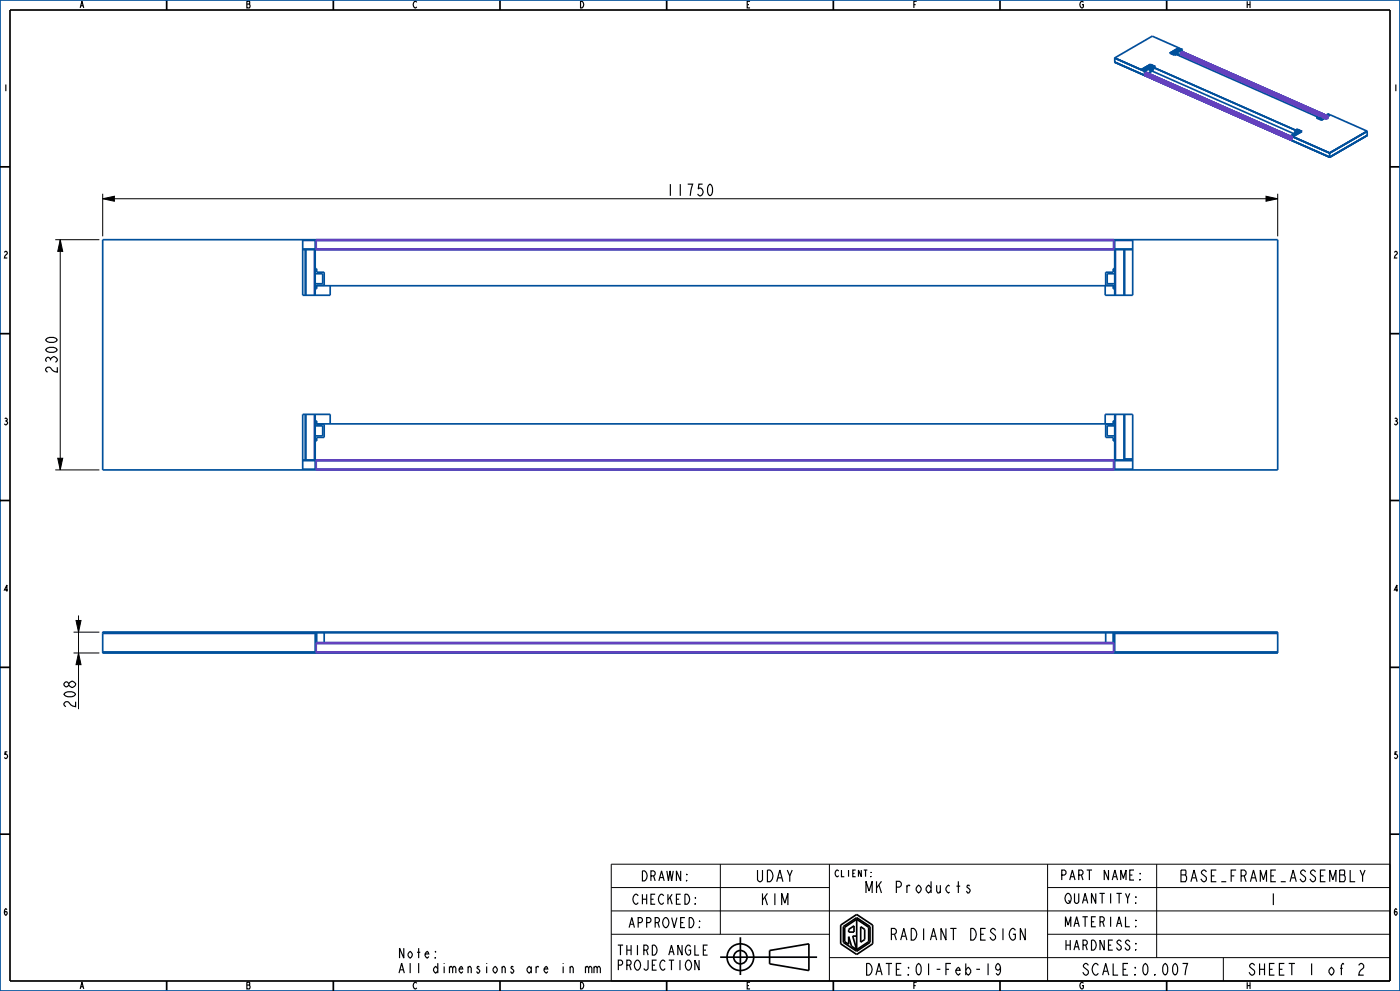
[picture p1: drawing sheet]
<svg xmlns="http://www.w3.org/2000/svg" width="420mm" height="297mm" viewBox="0 0 420 297" stroke-linecap="round" stroke-linejoin="round" font-family="sans-serif">
<path d="M290.8 265.6l-.1-.3h-.4l-.2 .6a1.04 1.04 0 0 1 .7 1.4l-.1 .3h-.4l-.4-.6M307.6 278.3v3.5l-1.5-3.5v3.5M354.3 260.8h1.3l.2 .2-.2 1.2 .4 .6v.9l-.4 .6h-1.3zM354.3 262.2h1.3M409.5 260.8l-.7 1.7M176.6 290.1l.3-.5h.3l.4 .5v1.5M178.2 290.1l.3-.5h.3l.3 .5v1.5M178.2 289.6v2M179.1 290.1l.4-.5h.3l.3 .5v1.5M209.7 287.8v3l-1.2-3v3M211 284.8h.8M212.3 283.3h-1.3v3h1.3" fill="none" stroke="#000" stroke-width=".35"/>
<path d="M30.8 59.6l3.5-.8v1.5zM379.8 58.8l3.5 .8-3.5 .7zM18.1 71.8l.7 3.5h-1.5zM17.3 137.3h1.5l-.7 3.5zM22.8 186h1.5l-.7 3.5zM23.6 195.7l.7 3.5h-1.5z" fill="#000"/>
<g fill="none" stroke="#000" stroke-width=".3">
<path d="M30.8 59.6l3.5-.8v1.5zM30.8 58.1v12.7M30.8 59.6h352.5M379.8 58.8l3.5 .8-3.5 .7zM383.3 58.1v12.7M16.6 71.8h13.2M18.1 71.8l.7 3.5h-1.5zM18.1 71.8v69M17.3 137.3h1.5l-.7 3.5zM16.6 140.8h13.2M22.1 195.7h7.7M22.1 189.5h7.7"/>
<path d="M22.8 186h1.5l-.7 3.5zM23.6 195.7l.7 3.5h-1.5zM23.6 184.5v28M183.4 259h233.6v35h-233.6zM216.1 259v21M248.8 259v35M314.3 259v35M347 259v28M183.4 266h65.4M183.4 273h233.6M314.3 266h102.7M183.4 280h65.4"/>
<path d="M248.8 287h168.2M314.3 280h102.7M367 287v7"/>
</g>
<g fill="none" stroke="#00509b" stroke-width=".51">
<path d="M0 0h420v297h-420zM334.4 17.4v1.3M334.4 17.4l9.1 3.9M334.4 17.4l9 4M334.4 17.4h.1M334.4 18.6h.1M334.4 18.6l64.5 28.5M334.4 18.7l64.5 28.4M334.5 18.6l-.1 .1M334.5 18.6h.1M345.1 19.3l-2.7 1.6M345.1 19.3h.1"/>
<path d="M345.1 19.3l1.5 .7-1.2 .6M345.6 19.5l-2.3 1.3M345.8 19.9l-.1 .2M346.1 19.8l-2.7 1.5v1.3M350.9 15.9l1.5 .7 1.1-.6M350.9 15.9l2.7-1.6zM352.4 16.1l43.8 19.4M352.5 16.1l.4 .1 .5-.2-.4-.2v.4M352.5 16.1v.1M353 15.8l-.8 .4M353.1 14.7l.4 .2M353.2 14.6l1 .5"/>
<path d="M353.2 15.6l.1 .3M353.5 16v.6M353.5 16.6h.1M353.6 14.9h.1M353.6 14.9l-2.2 1.2M354.1 15.1h.1M354.1 15.1l-1 .7 .4 .2M354.1 15.1v1.2M354.1 15.1l.1 .1M354.1 16.3h.1M354.1 16.3l-.5 .3M354.1 16.3l42.2 18.6"/>
<path d="M354.2 16.3h.1M354.2 15.1h.1M354.2 15.1h-.1M354.2 15.2v1.1M354.2 16.4h.1M354.2 15.1v.1M354.2 15.7l43.2 19.2M354.2 15.7l43.2 19.1M354.6 14.8h.1M354.6 14.8l-2.7 1.6M354.6 14.9l-.4 .2M354.6 15.5h.1"/>
<path d="M354.6 15.5l-.4 .2M354.6 15.5l43.3 19.1M354.7 14.9v.6M354.7 14.9h-.1M354.7 14.9l-9-4.1-11.3 6.6M342.8 20.6l1.1 .5M343.3 20.8h.1M343.4 22.6h.1M343.4 21.4v1.2M343.5 21.3h.1M343.5 22l43.7 19.4M343.5 22l43.7 19.3"/>
<path d="M343.8 21v.1M343.8 21.1h.1M343.9 21.1h.1M343.9 21.7h.1M343.9 21.7l-.4 .3M343.9 21.7l43.3 19.2M343.9 21.1v.6M344.8 20.5l.1 .7M344.8 20.5l.1 .1M344.8 20.6l-1.3 .7M344.9 20.6v.6M345 20.4l.4 .2 .5-.3-.4-.2v.4"/>
<path d="M345 21.1l-.1 .1M345 21.1l.5 .2M345.4 20.6l-.4-.1v.6M345.4 20.6l.1 .7M345.5 20.1l-.6 .5M345.6 20l43.9 19.4M345.6 21.2v.1M345.6 21.3l-1.2 .7M345.6 21.3l42.7 18.8M345.7 20.8h.1M346.1 20.3v.6l-.6 .4M346.1 20.2v.1"/>
<path d="M388.3 39.6l.4 .2-.1 .1M388.3 39.6v.5M388.6 39.9h.1M388.6 39.9v.1M388.9 39.7v.1M389 39.2l-.7 .4M389 39.3l-.5 .3 .4 .1M389 39.3l.4 .2M389 39.3v.4M389.1 38.7l1.5 .7-2.7 1.6M389.1 38.7l-.4 .3M389.1 38.7v.1"/>
<path d="M389.4 39.5h.1M389.6 39.3l-.2 .1M390 39.2l-2.7 1.5M390.5 39.4l-2.2 1.3M395.4 35.1l-.5 .3 1.6 .6 2.7-1.5 10.9 4.8M395.4 35.1h.1M395.8 35.3h.1M396.2 35.4l-.1 .2M396.4 35l-.5 .3 .4 .2M396.4 35l.4 .2M396.4 35v.4M396.8 35.2h.1"/>
<path d="M397.1 35l-.7-.1-.6 .4M397.1 35h.1M397.9 34.5h.1M398 34.4l-.1 .1M398 34.4l.7 .3M398 34.5h.1M398 34.4v.1M398 34.5l-2.2 1.3M398.4 34.2h.1M398.4 34.2l.7 .3M398.4 34.2l-.4 .2M398.4 34.2l-2.6 1.5"/>
<path d="M398.5 34.2h.1M398.5 34.7h.1M398.5 34.7l-2.2 1.3M410.1 39.3v.1M410.1 39.3l-11.2 6.6M410.1 39.3l.1 1.3M410.1 39.4h.1M410.1 39.4l-11.2 6.5M387.2 40.7l11.7 5.2M387.2 40.7v1.2M387.2 41.9h.1M387.2 40.7h.1"/>
<path d="M387.3 42h.1M387.3 40.7h.1M387.3 40.7l-.1 .1M387.6 40.4l.8 .3M387.6 40.4l-.4 .3M387.6 40.4h.1M387.7 40.4h.1M387.8 40.4h.1M388.3 40.7h.1M398.9 45.9h.1M398.9 45.8v1.3M398.9 47.1h.1"/>
<path d="M410.2 40.6h.1M410.1 40.6h.1M410.2 40.6l-11.3 6.5M30.8 71.8h352.5v69h-352.5zM90.8 71.8v16.7h8.3v-2.9M90.8 74.8h249M90.8 74.6h249M90.8 72.1h249M91.6 74.8v13.7M91.8 74.8v13.7M94.3 74.8v13.7M94.6 71.8v16.7"/>
<path d="M94.9 71.8v3M334.1 71.8v3M334.4 71.8v16.7M334.6 74.8v13.7M337.2 74.8v13.7M337.4 74.8v13.7M339.8 71.8v16.7h-8.2v-2.9M94.6 80.5h.4v1.1h2.3v3.9h-2.3v1h-.4M94.6 82h2.2v3h-2.2M94.6 85.6h239.8M334.4 80.5h-.4v1.1h-2.3v3.9h2.3v1h.4M334.4 82h-2.2v3h2.2"/>
<path d="M90.8 138.1h249M90.8 137.8h249M91.6 124.2v13.6M91.8 124.2v13.6M94.3 124.2v13.6M94.6 124.2v16.6M94.6 126.1h.4v1.1h2.3v3.9h-2.3v1h-.4M94.6 127.6h2.2v3h-2.2M94.6 127h239.8M94.9 137.8v3M99.1 127v-2.8h-8.3v16.6M331.6 127v-2.8h8.2v16.6"/>
<path d="M334.1 137.8v3M334.4 126.1h-.4v1.1h-2.3v3.9h2.3v1h.4M334.4 127.6h-2.2v3h2.2M334.4 124.2v16.6M334.6 124.2v13.6M337.2 124.2v13.6M337.4 137.5h2.4M337.4 124.2v13.6M90.8 140.6h249M30.8 195.4l.2 .2M30.8 189.5h352.5v.1h-352.5zM30.8 189.8v5.6"/>
<path d="M30.8 195.6l352.5 .1zM30.8 195.4h352.5M30.8 189.8h64.1M30.8 189.5h352.5M30.8 195.4h.1M31 189.6l-.2 .2M90.8 189.5v.1M94.6 189.6v6M94.9 189.6v6M94.9 192.8h239.2M94.9 192.6h239.2M95 189.6v3"/>
<path d="M97.3 189.6v3M99.1 189.5v.1M331.6 189.5v.1M331.7 189.6v3M334 189.6v3M334.1 189.6v6M334.1 189.8h49.2M334.4 189.6v6M339.8 189.5v.1M383.1 189.6l.2 .2M383.3 189.8h.1M383.3 195.4h.1"/>
<path d="M383.3 195.4l-.2 .2M383.3 189.8v5.6"/>
</g>
<g fill="none" stroke="#000" stroke-width=".51">
<path d="M3 3h414v291h-414zM50 0v3M100 0v3M150 0v3M200 0v3M250 0v3M300 0v3M350 0v3M0 50h3M417 50h3M0 100h3M417 100h3"/>
<path d="M0 150h3M417 150h3M0 200h3M417 200h3M0 250h3M417 250h3M252.2 277.3l4.8-3.2 4.8 3.2v5.6l-4.8 3.2-4.8-3.2zM253 277.7l4-2.7 4 2.7v4.7l-4 2.7-4-2.7zM254.6 278.5l1.6-1v1.8h-1.6zM257 275.5l-3.6 2.4v4.3l1.2 .8v-2.3l.8 2.9 1.6 1M257 275.5l3.6 2.4v4.3l-3.6 2.4M257 275.5v9.1"/>
<path d="M258.2 277.7l1.2 .8v3.1l-1.2 .8zM50 294v3M100 294v3M150 294v3M200 294v3M216.1 286.9h29M222.1 280.9v11.3M230.9 284.9l11.8-2v8l-11.8-2zM250 294v3M257 280.5h-1.2l1.2 4.1M300 294v3M350 294v3"/>
<circle cx="222.1" cy="286.9" r="4"/>
<circle cx="222.1" cy="286.9" r="2"/>
</g>
<!-- layer: 00_PROFIL_DRW_HIDE -->
<g fill="none" stroke="#6441be" stroke-width=".51">
<path d="M354.2 15.8v.5M354.2 15.8l43.8 19.3M354.2 16.3l43.8 19.4M354.2 16.4h.1M354.2 15.7v.1M354.2 15.7l43.8 19.4M354.6 15.5h.1M354.6 15.5l-.4 .2M354.6 15.5l43.8 19.3M354.7 16.1l-.5 .3M354.7 16.1l43.7 19.4M354.7 15.5v.6"/>
<path d="M354.7 16.1h.1M354.7 16.1l43.7 19.3M343.4 22v.6M343.4 22l43.8 19.4M343.4 22.6l43.8 19.3M343.5 22h-.1M343.5 22l43.7 19.3M343.9 21.7v.6M343.9 21.7l-.4 .3M343.9 21.7l43.8 19.4M343.9 22.4l-.5 .2M343.9 22.4l43.7 19.3"/>
<path d="M343.9 22.3v.1M343.9 22.3l43.8 19.3M398 35.1v.6M398 35.1h.1M398.4 35.5l-.4 .2M398.4 34.8l-.4 .3M398.4 34.8v.6M398.4 35.4v.1M387.2 41.4v.5M387.2 41.9h.1M387.2 41.3v.1M387.6 41.7l-.4 .2"/>
<path d="M387.7 41.1l-.5 .2M387.7 41.1v.5M387.7 41.6l-.1 .1M94.9 71.8h239.2v3h-239.2zM94.9 74.6h239.2M94.9 72.1h239.2M94.9 137.8h239.2v3h-239.2zM94.9 138.1h239.2M94.9 140.6h239.2M94.9 192.6h239.2v3h-239.2zM94.9 195.4h239.2M94.9 192.8h239.2"/>
</g>
<!-- layer: 02___PRT_ALL_AXES -->
<path d="M353.2 16.4h.1M353.2 16.4l.1 .1M345.8 20.7l-.1 .1M345.8 20.7h.1M388.7 39.7h.1M388.7 39.6l.1 .1M388.8 39.7h.1M396.1 35.4h.1M396.2 35.3v.1M396.2 35.4h.1" fill="none" stroke="#00509b" stroke-width=".51"/>
<g font-size="4.6">
<text x="199.6" y="58.7">11750</text>
<text x="17.2" y="112.3" transform="rotate(-90 17.2 112.3)">2300</text>
<text x="22.7" y="212.5" transform="rotate(-90 22.7 212.5)">208</text>
<text x="227" y="264.3">UDAY</text>
<text x="258.5" y="267.6">MK Products</text>
<text x="356.1" y="264.3">BASE_FRAME_ASSEMBLY</text>
<text x="228.4" y="271.3">KIM</text>
<text x="380.6" y="271.3">1</text>
<text x="267.9" y="281.8">RADIANT DESIGN</text>
<text x="259.9" y="292.3">DATE: 01-Feb-19</text>
<text x="325" y="292.3">SCALE: 0.007</text>
<text x="374.9" y="292.3">SHEET</text>
<text x="392.1" y="292.3">1</text>
<text x="398.2" y="292.3">of</text>
<text x="407" y="292.3">2</text>
</g>
<g font-size="3.9">
<text x="318.9" y="263.8">PART NAME:</text>
<text x="192.7" y="264">DRAWN:</text>
<text x="190.4" y="271">CHECKED:</text>
<text x="320.1" y="270.8">QUANTITY:</text>
<text x="189.2" y="278">APPROVED:</text>
<text x="320.1" y="277.8">MATERIAL:</text>
<text x="119.2" y="287.1">Note:</text>
<text x="184.9" y="286.3">THIRD ANGLE</text>
<text x="320.1" y="284.8">HARDNESS:</text>
<text x="119.2" y="291.6">All dimensions are in mm</text>
<text x="184.9" y="290.8">PROJECTION</text>
</g>
<g font-size="2.6">
<text x="23.7" y="2.4">A</text>
<text x="73.7" y="2.4">B</text>
<text x="123.7" y="2.4">C</text>
<text x="173.7" y="2.4">D</text>
<text x="223.7" y="2.4">E</text>
<text x="273.7" y="2.4">F</text>
<text x="323.7" y="2.4">G</text>
<text x="373.7" y="2.4">H</text>
<text x=".9" y="27.3">1</text>
<text x="417.9" y="27.3">1</text>
<text x=".9" y="77.3">2</text>
<text x="417.9" y="77.3">2</text>
<text x=".9" y="127.3">3</text>
<text x="417.9" y="127.3">3</text>
<text x=".9" y="177.3">4</text>
<text x="417.9" y="177.3">4</text>
<text x=".9" y="227.3">5</text>
<text x="417.9" y="227.3">5</text>
<text x="250.3" y="262.8">CLIENT:</text>
<text x=".9" y="274.3">6</text>
<text x="417.9" y="274.3">6</text>
<text x="23.7" y="296.4">A</text>
<text x="73.7" y="296.4">B</text>
<text x="123.7" y="296.4">C</text>
<text x="173.7" y="296.4">D</text>
<text x="223.7" y="296.4">E</text>
<text x="273.7" y="296.4">F</text>
<text x="323.7" y="296.4">G</text>
<text x="373.7" y="296.4">H</text>
</g>
</svg>
